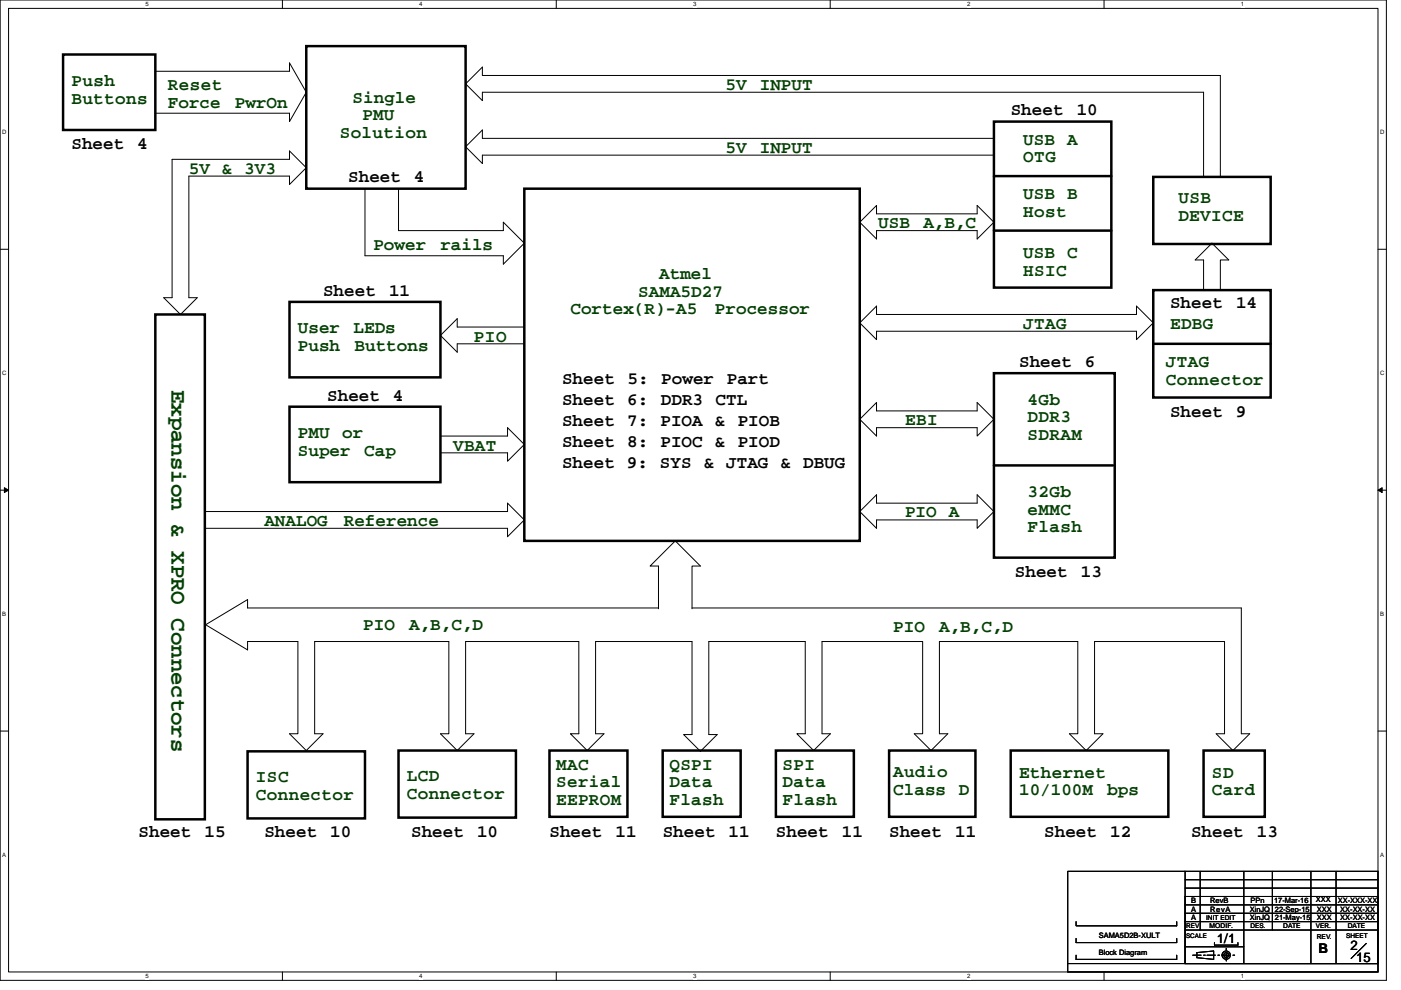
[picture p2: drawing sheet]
<svg xmlns="http://www.w3.org/2000/svg" width="297mm" height="210mm" viewBox="0 0 297 210" stroke-linecap="round" stroke-linejoin="round" font-family="sans-serif">
<path d="M0 0h293.9v207.9h-293.9zM1.8 1.8h290.4v204.3h-290.4z" fill="none" stroke="#000" stroke-width=".21"/>
<g fill="#fff">
<path d="M30.8 .2h.7v1.4h-.7z"/>
<path d="M30.8 206.3h.7v1.4h-.7z"/>
</g>
<path d="M59.9 0v1.8M59.9 206.1v1.8" fill="none" stroke="#000" stroke-width=".21"/>
<g fill="#fff">
<path d="M88.9 .2h.7v1.4h-.7z"/>
<path d="M88.9 206.3h.7v1.4h-.7z"/>
</g>
<path d="M117.9 0v1.8M117.9 206.1v1.8" fill="none" stroke="#000" stroke-width=".21"/>
<g fill="#fff">
<path d="M147 .2h.7v1.4h-.7z"/>
<path d="M147 206.3h.7v1.4h-.7z"/>
</g>
<path d="M176 0v1.8M176 206.1v1.8" fill="none" stroke="#000" stroke-width=".21"/>
<g fill="#fff">
<path d="M205 .2h.7v1.4h-.7z"/>
<path d="M205 206.3h.7v1.4h-.7z"/>
</g>
<path d="M234.1 0v1.8M234.1 206.1v1.8" fill="none" stroke="#000" stroke-width=".21"/>
<g fill="#fff">
<path d="M263.1 .2h.7v1.4h-.7z"/>
<path d="M263.1 206.3h.7v1.4h-.7z"/>
<path d="M.5 27.3h.9v1.4h-.9z"/>
<path d="M292.6 27.3h.9v1.4h-.9z"/>
<path d="M.5 78.4h.9v1.4h-.9z"/>
<path d="M292.6 78.4h.9v1.4h-.9z"/>
</g>
<path d="M0 52.9h1.8M292.2 52.9h1.7" fill="none" stroke="#000" stroke-width=".21"/>
<g fill="#fff">
<path d="M.5 129.5h.8v1.4h-.8z"/>
<path d="M292.6 129.5h.9v1.4h-.9z"/>
</g>
<path d="M0 103.9h1.8M292.2 103.9h1.7" fill="none" stroke="#000" stroke-width=".21"/>
<path d="M.9 103.4l.9 .5-.9 .5zM292.2 103.9l.8-.5v1z" fill="#000" stroke="#000" stroke-width=".21"/>
<g fill="#fff">
<path d="M.5 180.5h.8v1.4h-.8z"/>
<path d="M292.6 180.5h.9v1.4h-.9z"/>
</g>
<g fill="none" stroke="#000" stroke-width=".21">
<path d="M32.9 15.1h28.5v-1.8l3.5 6.3-3.5 6.2v-1.8h-28.5M36.5 33.8h24.9v-1.8l3.5 3.6-3.5 3.5v-1.8h-21.4v25.8h1.8l-3.5 3.6-3.6-3.6h1.8zM210.7 29.3h-108.4v-1.7l-3.6 3.5 3.6 3.6v-1.8h108.4M255.2 37.3v-17.7h-152.9v1.7l-3.6-3.5 3.6-3.6v1.8h156.4v21.3M77.4 40v14.2h29.3v1.8l4.5-4.4-4.5-4.5v1.8h-22.2v-8.9M182.3 47.1l3.5-3.5v1.7h21.4v-1.7l3.5 3.5-3.5 3.6v-1.8h-21.4v1.8zM111.2 69.3h-14.3v-1.7l-3.5 3.5 3.5 3.6v-1.8h14.3M182.3 68.5l3.5-3.6v1.8h55.2v-1.8l3.5 3.6-3.5 3.5v-1.8h-55.2v1.8zM255.2 61.3v-6.2h-1.8l3.6-3.5 3.5 3.5h-1.8v6.2M93.4 92.5h14.2v-1.8l3.6 3.5-3.6 3.6v-1.8h-14.2M182.3 88.9l3.5-3.6v1.8h21.4v-1.8l3.5 3.6-3.5 3.6v-1.8h-21.4v1.8zM43.6 108.5h64v-1.8l3.6 3.5-3.6 3.6v-1.8h-64"/>
<path d="M182.3 108.5l3.5-3.6v1.8h21.4v-1.8l3.5 3.6-3.5 3.5v-1.8h-21.4v1.8zM139.6 129.1v-9.1h-1.8l5.4-5.3 5.3 5.3h-1.8v9.1M139.6 128.9h-87.1v-1.8l-8.9 5.4 8.9 5.3v-1.8h10.7v19.6h-1.8l3.5 3.5 3.6-3.5h-1.8v-19.6h28.5v19.6h-1.8l3.5 3.5 3.6-3.5h-1.8v-19.6h24v19.6h-1.8l3.6 3.5 3.6-3.5h-1.8v-19.6h20.4v19.7h-1.8l3.6 3.6 3.6-3.6h-1.8v-19.7h20.4v19.6h-1.8l3.6 3.5 3.6-3.5h-1.8v-19.6h21.3v19.6h-1.8l3.6 3.5 3.6-3.5h-1.8v-19.6h29.3v19.6h-1.8l3.6 3.5 3.5-3.5h-1.7v-19.6h27.5v19.6h-1.8l3.6 3.5 3.6-3.5h-1.8v-26.7h-116.5M0 155h1.8M292.2 155h1.7M228.2 199v.9h21.3v-.9M228.2 195.4v.9h21.3v-.9M251.3 186.5h40.9M251.3 193.6h40.7M251.3 191.9h40.7M251.3 190.1h39.1M251.3 188.3h40.9"/>
<path d="M251.3 197.2h40.9M251.3 184.7h-24.9v19.6M251.3 195.4h40.9M251.3 184.7h40.9v19.6h-40.9zM251.3 190.1h40.9v14.2h-40.9zM254.5 184.7v12.5M257.5 199.9v.5h5v-.5M263.7 184.7v19.6M269.8 184.7v12.5M277.9 184.7v19.6M283.3 184.7v19.6M226.4 204.3h65.8v1.8h-65.8z"/>
<path d="M228.2 202.5v.9h21.3v-.9M251.3 200.7h12.4M252.9 202.5h1.8M253.8 202l3.5-.4v1.8l-3.5-.3zM255.2 202.5h.3M255.9 202.5h1.8M258.2 202.5h.4M259.1 202.5h1.8M260 201.1v.3M260 202v1.8M261.4 202.5h.4M289.7 200l-3.2 3.2"/>
<circle cx="260" cy="202.5" r=".53"/>
<circle cx="260" cy="202.5" r=".88"/>
</g>
<g fill="none" stroke="#000" stroke-width=".53">
<path d="M13.4 11.6h19.5v16h-19.5zM64.9 9.8h33.8v30.2h-33.8zM210.7 25.8h24.9v35.2h-24.9zM210.7 37.3h24.9M244.5 37.5h24.9v14.2h-24.9zM111.2 40h71.1v74.7h-71.1zM210.7 48.9h24.9M32.9 66.7h10.5v107h-10.5zM61.4 64h32v16h-32zM210.7 79.1h25.6v39.1h-25.6zM244.5 72.9h24.9M244.5 61.5h24.9v22.8h-24.9z"/>
<path d="M61.4 86.2h32v16h-32zM210.7 98.7h25.3M52.5 159.3h24.9v14.2h-24.9zM84.5 159.1h24.9v14.3h-24.9zM116.5 159.1h16.5v14.1h-16.5zM140.5 159.1h16.5v14.1h-16.5zM164.5 159.1h16.5v14.1h-16.5zM188.5 159.1h18.3v14.1h-18.3zM214.3 159.1h33.4v14.1h-33.4zM255.2 159.1h13v14.1h-13z"/>
</g>
<text font-size="4.7" fill="#004000" x="36.4" y="82.7" transform="rotate(90 36.4 82.7)">Expansion &amp; XPRO Connectors</text>
<g font-size="3.7" fill="#004000">
<text x="15.2" y="18.2">Push</text>
<text x="15.2" y="22">Buttons</text>
<text x="35.6" y="19.1">Reset</text>
<text x="35.6" y="22.9">Force</text>
<text x="49.8" y="22.9">PwrOn</text>
<text x="74.8" y="21.8">Single</text>
<text x="153.8" y="19.1">5V</text>
<text x="161.1" y="19.1">INPUT</text>
<text x="72" y="29.3">Solution</text>
<text x="76.9" y="25.5">PMU</text>
<text x="153.8" y="32.5">5V</text>
<text x="161.1" y="32.5">INPUT</text>
<text x="217" y="30.7">USB A</text>
<text x="217" y="34.4">OTG</text>
<text x="40" y="36.9">5V &amp; 3V3</text>
<text x="217" y="42.2">USB B</text>
<text x="217" y="46">Host</text>
<text x="249.8" y="43.1">USB</text>
<text x="249.8" y="46.9">DEVICE</text>
<text x="79.2" y="52.9">Power</text>
<text x="93.4" y="52.9">rails</text>
<text x="186.2" y="48.3">USB</text>
<text x="195.8" y="48.3">A,B,C</text>
<text x="139.8" y="59.1">Atmel</text>
<text x="217" y="54.7">USB C</text>
<text x="217" y="58.4">HSIC</text>
<text x="135.3" y="62.9">SAMA5D27</text>
<text x="63.2" y="70.7">User</text>
<text x="75" y="70.7">LEDs</text>
<text x="120.9" y="66.6">Cortex(R)-A5</text>
<text x="151.6" y="66.6">Processor</text>
<text x="217" y="69.8">JTAG</text>
<text x="248.1" y="69.8">EDBG</text>
<text x="63.2" y="74.4">Push</text>
<text x="75.2" y="74.4">Buttons</text>
<text x="100.5" y="72.5">PIO</text>
<text x="247.2" y="77.8">JTAG</text>
<text x="247.2" y="81.5">Connector</text>
<text x="217.8" y="85.8">4Gb</text>
<text x="217.8" y="89.5">DDR3</text>
<text x="63.2" y="92.9">PMU</text>
<text x="72.5" y="92.9">or</text>
<text x="96.1" y="95.6">VBAT</text>
<text x="191.9" y="90.1">EBI</text>
<text x="217.8" y="93.3">SDRAM</text>
<text x="63.2" y="96.6">Super</text>
<text x="77.2" y="96.6">Cap</text>
<text x="217.8" y="105.4">32Gb</text>
<text x="56" y="111.6">ANALOG</text>
<text x="72.9" y="111.6">Reference</text>
<text x="191.9" y="109.6">PIO A</text>
<text x="217.8" y="109.1">eMMC</text>
<text x="217.8" y="112.8">Flash</text>
<text x="77" y="133.6">PIO</text>
<text x="86.7" y="133.6">A,B,C,D</text>
<text x="189.4" y="134">PIO</text>
<text x="199.1" y="134">A,B,C,D</text>
<text x="54.3" y="165.8">ISC</text>
<text x="86.3" y="165.7">LCD</text>
<text x="117.9" y="163.2">MAC</text>
<text x="117.9" y="166.9">Serial</text>
<text x="141.9" y="163.2">QSPI</text>
<text x="141.9" y="166.9">Data</text>
<text x="165.9" y="163.2">SPI</text>
<text x="165.9" y="166.9">Data</text>
<text x="189.4" y="164.8">Audio</text>
<text x="216.1" y="164.9">Ethernet</text>
<text x="257" y="164.9">SD</text>
<text x="54.3" y="169.5">Connector</text>
<text x="86.3" y="169.4">Connector</text>
<text x="117.9" y="170.6">EEPROM</text>
<text x="141.9" y="170.6">Flash</text>
<text x="165.9" y="170.6">Flash</text>
<text x="189.4" y="168.5">Class</text>
<text x="203.3" y="168.5">D</text>
<text x="216.1" y="168.7">10/100M</text>
<text x="234.8" y="168.7">bps</text>
<text x="257" y="168.7">Card</text>
</g>
<g font-size="3.7">
<text x="214.3" y="24.5">Sheet</text>
<text x="228.3" y="24.5">10</text>
<text x="15.2" y="31.6">Sheet</text>
<text x="29.1" y="31.6">4</text>
<text x="73.8" y="38.7">Sheet</text>
<text x="87.8" y="38.7">4</text>
<text x="68.5" y="62.7">Sheet</text>
<text x="82.5" y="62.7">11</text>
<text x="248.1" y="65.4">Sheet</text>
<text x="262.1" y="65.4">14</text>
<text x="216.1" y="77.8">Sheet</text>
<text x="230" y="77.8">6</text>
<text x="119.2" y="81.4">Sheet</text>
<text x="133" y="81.4">5:</text>
<text x="140.2" y="81.4">Power</text>
<text x="154.1" y="81.4">Part</text>
<text x="69.4" y="84.9">Sheet</text>
<text x="83.3" y="84.9">4</text>
<text x="119.2" y="85.8">Sheet</text>
<text x="133" y="85.8">6:</text>
<text x="140.1" y="85.8">DDR3</text>
<text x="151.7" y="85.8">CTL</text>
<text x="248.1" y="88.5">Sheet</text>
<text x="262" y="88.5">9</text>
<text x="119.2" y="90.3">Sheet 7: PIOA &amp; PIOB</text>
<text x="119.2" y="94.7">Sheet 8: PIOC &amp; PIOD</text>
<text x="119.2" y="99.1">Sheet 9: SYS &amp; JTAG &amp; DBUG</text>
<text x="215.2" y="122.3">Sheet</text>
<text x="229.2" y="122.3">13</text>
<text x="29.4" y="177.4">Sheet</text>
<text x="43.4" y="177.4">15</text>
<text x="56" y="177.4">Sheet</text>
<text x="70" y="177.4">10</text>
<text x="87.2" y="177.4">Sheet</text>
<text x="101.2" y="177.4">10</text>
<text x="116.5" y="177.4">Sheet</text>
<text x="130.5" y="177.4">11</text>
<text x="140.5" y="177.4">Sheet</text>
<text x="154.5" y="177.4">11</text>
<text x="164.5" y="177.4">Sheet</text>
<text x="178.5" y="177.4">11</text>
<text x="188.5" y="177.4">Sheet</text>
<text x="202.5" y="177.4">11</text>
<text x="221.4" y="177.4">Sheet</text>
<text x="235.4" y="177.4">12</text>
<text x="252.5" y="177.4">Sheet</text>
<text x="266.5" y="177.4">13</text>
</g>
<g font-size="2.8">
<text x="258" y="200">1/1</text>
<text x="279.5" y="202.1">B</text>
<text x="286.3" y="201.5">2</text>
<text x="287.5" y="204">15</text>
</g>
<g font-size="1.6">
<text x="252.5" y="191.5">B</text>
<text x="256.6" y="191.5">RevB</text>
<text x="265.1" y="191.5">PPn</text>
<text x="270.1" y="191.5">17-Mar-16</text>
<text x="279" y="191.3">XXX</text>
<text x="283.6" y="191.5">XX-XXX-XX</text>
<text x="252.5" y="195.1">A</text>
<text x="252.5" y="193.3">A</text>
<text x="256.6" y="193.3">RevA</text>
<text x="265" y="195.1">XinJQ</text>
<text x="265" y="193.3">XinJQ 22-Sep-15</text>
<text x="270.3" y="195.1">21-May-15</text>
<text x="279.2" y="193.3">XXX</text>
<text x="279.2" y="195.1">XXX</text>
<text x="284.2" y="193.3">XX-XX-XX</text>
<text x="284.2" y="195.1">XX-XX-XX</text>
<text x="233" y="202.5">Block Diagram</text>
<text x="233" y="198.9">SAMA5D2B-XULT</text>
</g>
<g font-size="1.4">
<text x="251.5" y="196.7">REV</text>
<text x="255.7" y="195.1">INIT EDIT</text>
<text x="256.4" y="196.7">MODIF.</text>
<text x="265.1" y="196.7">DES.</text>
<text x="272.1" y="196.7">DATE</text>
<text x="279" y="196.7">VER.</text>
<text x="285.8" y="196.7">DATE</text>
<text x="279.2" y="199">REV.</text>
<text x="285.4" y="199">SHEET</text>
</g>
<g font-size="1.3">
<text x="30.8" y="1.3">5</text>
<text x="88.9" y="1.3">4</text>
<text x="147" y="1.3">3</text>
<text x="205" y="1.3">2</text>
<text x="263.1" y="1.3">1</text>
<text x=".5" y="28.4">D</text>
<text x="292.6" y="28.4">D</text>
<text x=".5" y="79.5">C</text>
<text x="292.6" y="79.5">C</text>
<text x=".5" y="130.6">B</text>
<text x="292.6" y="130.6">B</text>
<text x=".5" y="181.7">A</text>
<text x="292.6" y="181.7">A</text>
<text x="251.5" y="198.9">SCALE</text>
<text x="30.8" y="207.4">5</text>
<text x="88.9" y="207.4">4</text>
<text x="147" y="207.4">3</text>
<text x="205" y="207.4">2</text>
<text x="263.1" y="207.4">1</text>
</g>
</svg>
